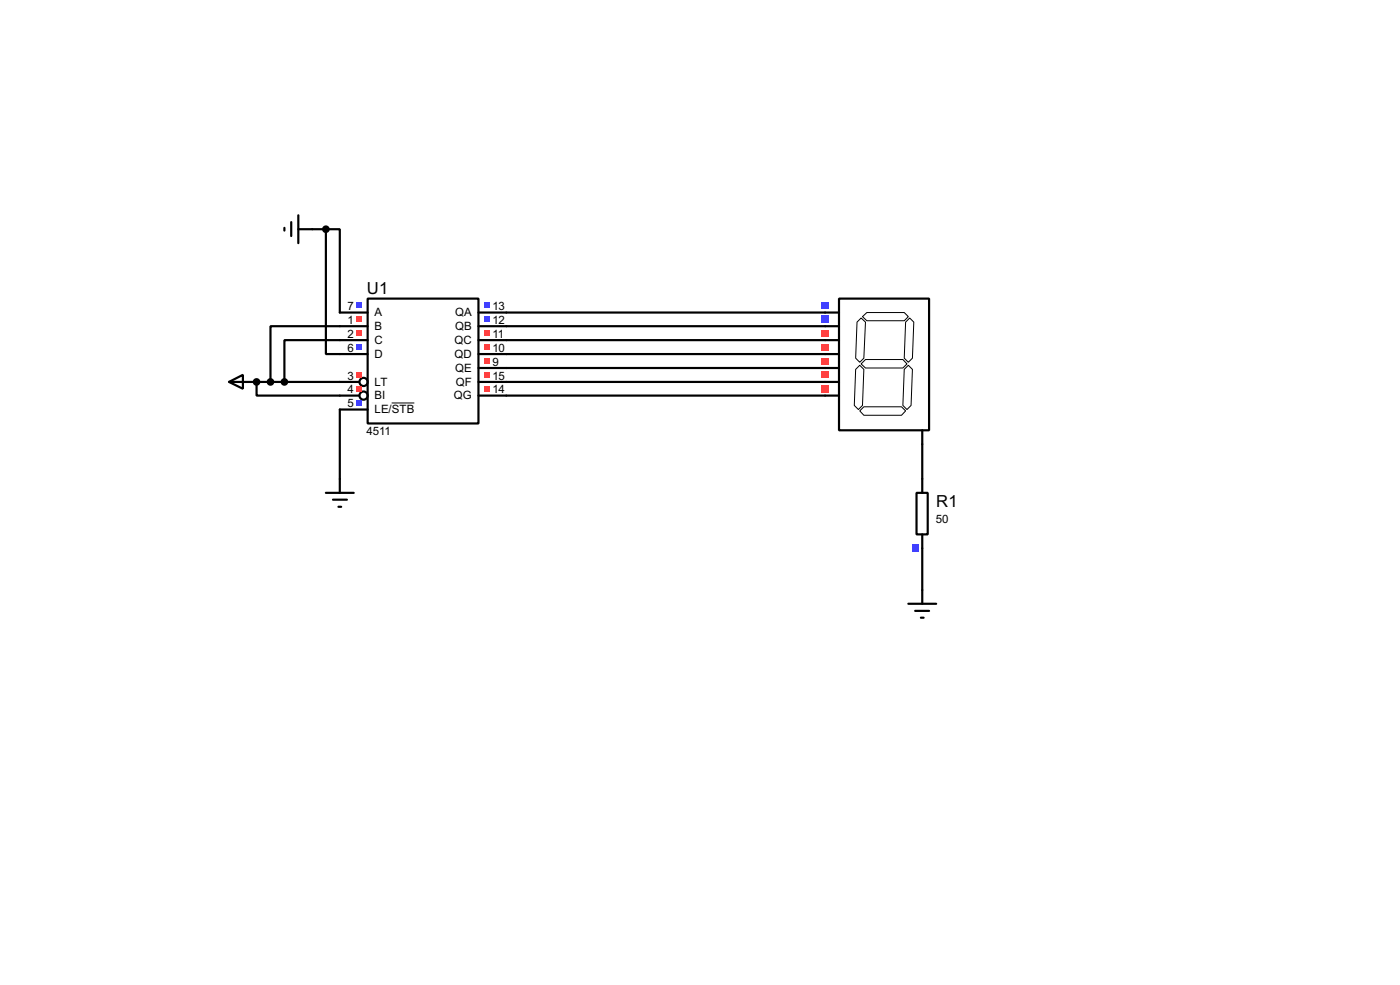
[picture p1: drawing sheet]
<svg xmlns="http://www.w3.org/2000/svg" width="256mm" height="180mm" viewBox="0 0 256 180" stroke-linecap="round" stroke-linejoin="round" font-family="sans-serif">
<circle cx="47" cy="69.9" r=".2" fill="#000"/>
<g fill="none" stroke="#000" stroke-width=".4">
<path d="M57.2 42h2.5M59.7 42h2.6v15.2h5.1M59.7 42v22.8h7.7M67.4 54.7h20.3v22.8h-20.3zM67.4 59.7h-17.8v10.2M87.7 57.2h63.5M87.7 59.7h63.5M65.8 69.9h-18.8v2.5h18.8M67.4 62.3h-15.3v7.6M67.4 75h-5.1v12.7M87.7 62.3h63.5M87.7 64.8h63.5"/>
<path d="M87.7 67.4h63.5M87.7 69.9h63.5M87.7 72.4h63.5M169 81.3v6.4M169 100.4v7.6"/>
<circle cx="66.6" cy="72.4" r=".75"/>
<circle cx="66.6" cy="69.9" r=".75"/>
</g>
<path d="M71.8 73.8h4.1" fill="none" stroke="#000" stroke-width=".18"/>
<path d="M65.2 55.4h1v1h-1z" fill="#4040ff"/>
<g fill="#ff4040">
<path d="M65.2 58h1v1h-1z"/>
<path d="M65.2 60.5h1v1h-1z"/>
</g>
<path d="M65.2 63h1v1.1h-1z" fill="#4040ff"/>
<g fill="#ff4040">
<path d="M65.2 68.1h1v1h-1z"/>
<path d="M65.2 70.7h1v1h-1z"/>
</g>
<g fill="#4040ff">
<path d="M65.2 73.2h1v1h-1z"/>
<path d="M88.8 55.4h1v1h-1z"/>
<path d="M88.8 58h1v1h-1z"/>
</g>
<g fill="#ff4040">
<path d="M88.8 60.5h1v1h-1z"/>
<path d="M88.8 63h1v1.1h-1z"/>
<path d="M88.8 65.6h1v1h-1z"/>
<path d="M88.8 68.1h1v1h-1z"/>
<path d="M88.8 70.7h1v1h-1z"/>
</g>
<g fill="none" stroke="#000" stroke-width=".4">
<path d="M151.2 57.2h2.5M151.2 59.7h2.5M153.7 54.7h16.5v24.1h-16.5zM42 69.9l2.5-1.3v2.6zM42 69.9h5M151.2 69.9h2.5M151.2 62.3h2.5M151.2 64.8h2.5M151.2 67.4h2.5M151.2 72.4h2.5M169 78.8v2.5M59.7 90.2h5.1"/>
<path d="M61 91.5h2.6M62 92.8h.5M62.3 87.7v2.5"/>
</g>
<circle cx="47" cy="69.9" r=".5" fill="#000" stroke="#000" stroke-width=".4"/>
<path d="M157.8 58.2l.8 .8-.3 6.6-.8 .7-.7-.7 .2-6.6zM158 58l.8-.8h6.9l.7 .8-.7 .7h-6.9zM166.7 58.2l.7 .8-.2 6.6-.8 .7-.7-.7 .2-6.6zM156.8 67.6l.7-.7 .8 .7-.3 6.6-.7 .8-.8-.8zM157.8 66.6l.8-.8h6.8l.8 .8-.8 .8h-6.8zM158.3 74.5h6.9l.7 .7-.7 .8h-6.9l-.8-.8zM166.4 66.9l.8 .7-.3 6.6-.7 .8-.8-.8 .3-6.6z" fill="none" stroke="#000" stroke-width=".18"/>
<g fill="#4040ff">
<path d="M150.5 55.3h1.3v1.3h-1.3z"/>
<path d="M150.5 57.8h1.3v1.3h-1.3z"/>
</g>
<g fill="#ff4040">
<path d="M150.5 60.4h1.3v1.2h-1.3z"/>
<path d="M150.5 62.9h1.3v1.3h-1.3z"/>
<path d="M150.5 65.5h1.3v1.2h-1.3z"/>
<path d="M150.5 68h1.3v1.3h-1.3z"/>
<path d="M150.5 70.5h1.3v1.3h-1.3z"/>
</g>
<g fill="#000" stroke="#000" stroke-width=".4">
<circle cx="49.5" cy="69.9" r=".5"/>
<circle cx="52.1" cy="69.9" r=".5"/>
</g>
<path d="M167.9 90.2h2.1v7.6h-2.1zM169 87.7v2.5M169 97.8v2.6" fill="none" stroke="#000" stroke-width=".4"/>
<path d="M167.1 99.7h1.2v1.3h-1.2z" fill="#4040ff"/>
<path d="M54.7 39.4v5.1M52.1 41.7v.5M53.4 40.7v2.5M54.7 42h2.5M166.4 110.5h5.1M167.7 111.8h2.5M168.7 113.1h.5M169 108v2.5" fill="none" stroke="#000" stroke-width=".4"/>
<circle cx="59.7" cy="42" r=".5" fill="#000" stroke="#000" stroke-width=".4"/>
<g font-size="3.4">
<text x="67.2" y="53.9">U1</text>
<text x="171.5" y="92.8">R1</text>
</g>
<g font-size="2.4">
<text x="63.7" y="56.8">7</text>
<text x="63.7" y="59.3">1</text>
<text x="68.6" y="57.9">A</text>
<text x="83.4" y="57.9">QA</text>
<text x="90.2" y="56.8">13</text>
<text x="90.2" y="59.3">12</text>
<text x="63.7" y="61.9">2</text>
<text x="63.7" y="64.4">6</text>
<text x="68.6" y="60.4">B</text>
<text x="68.6" y="63">C</text>
<text x="68.6" y="65.5">D</text>
<text x="83.2" y="63">QC</text>
<text x="83.2" y="65.5">QD</text>
<text x="83.4" y="60.4">QB</text>
<text x="90.2" y="61.9">11</text>
<text x="90.2" y="64.4">10</text>
<text x="63.7" y="69.5">3</text>
<text x="63.7" y="72">4</text>
<text x="68.6" y="70.6">LT</text>
<text x="83.4" y="68.1">QE</text>
<text x="83.5" y="70.6">QF</text>
<text x="90.2" y="67">9</text>
<text x="90.2" y="69.5">15</text>
<text x="90.2" y="72">14</text>
<text x="63.7" y="74.6">5</text>
<text x="68.6" y="73.1">BI</text>
<text x="68.6" y="75.7">LE/STB</text>
<text x="83.1" y="73.1">QG</text>
<text x="67.2" y="79.6">4511</text>
<text x="171.5" y="95.7">50</text>
</g>
</svg>
